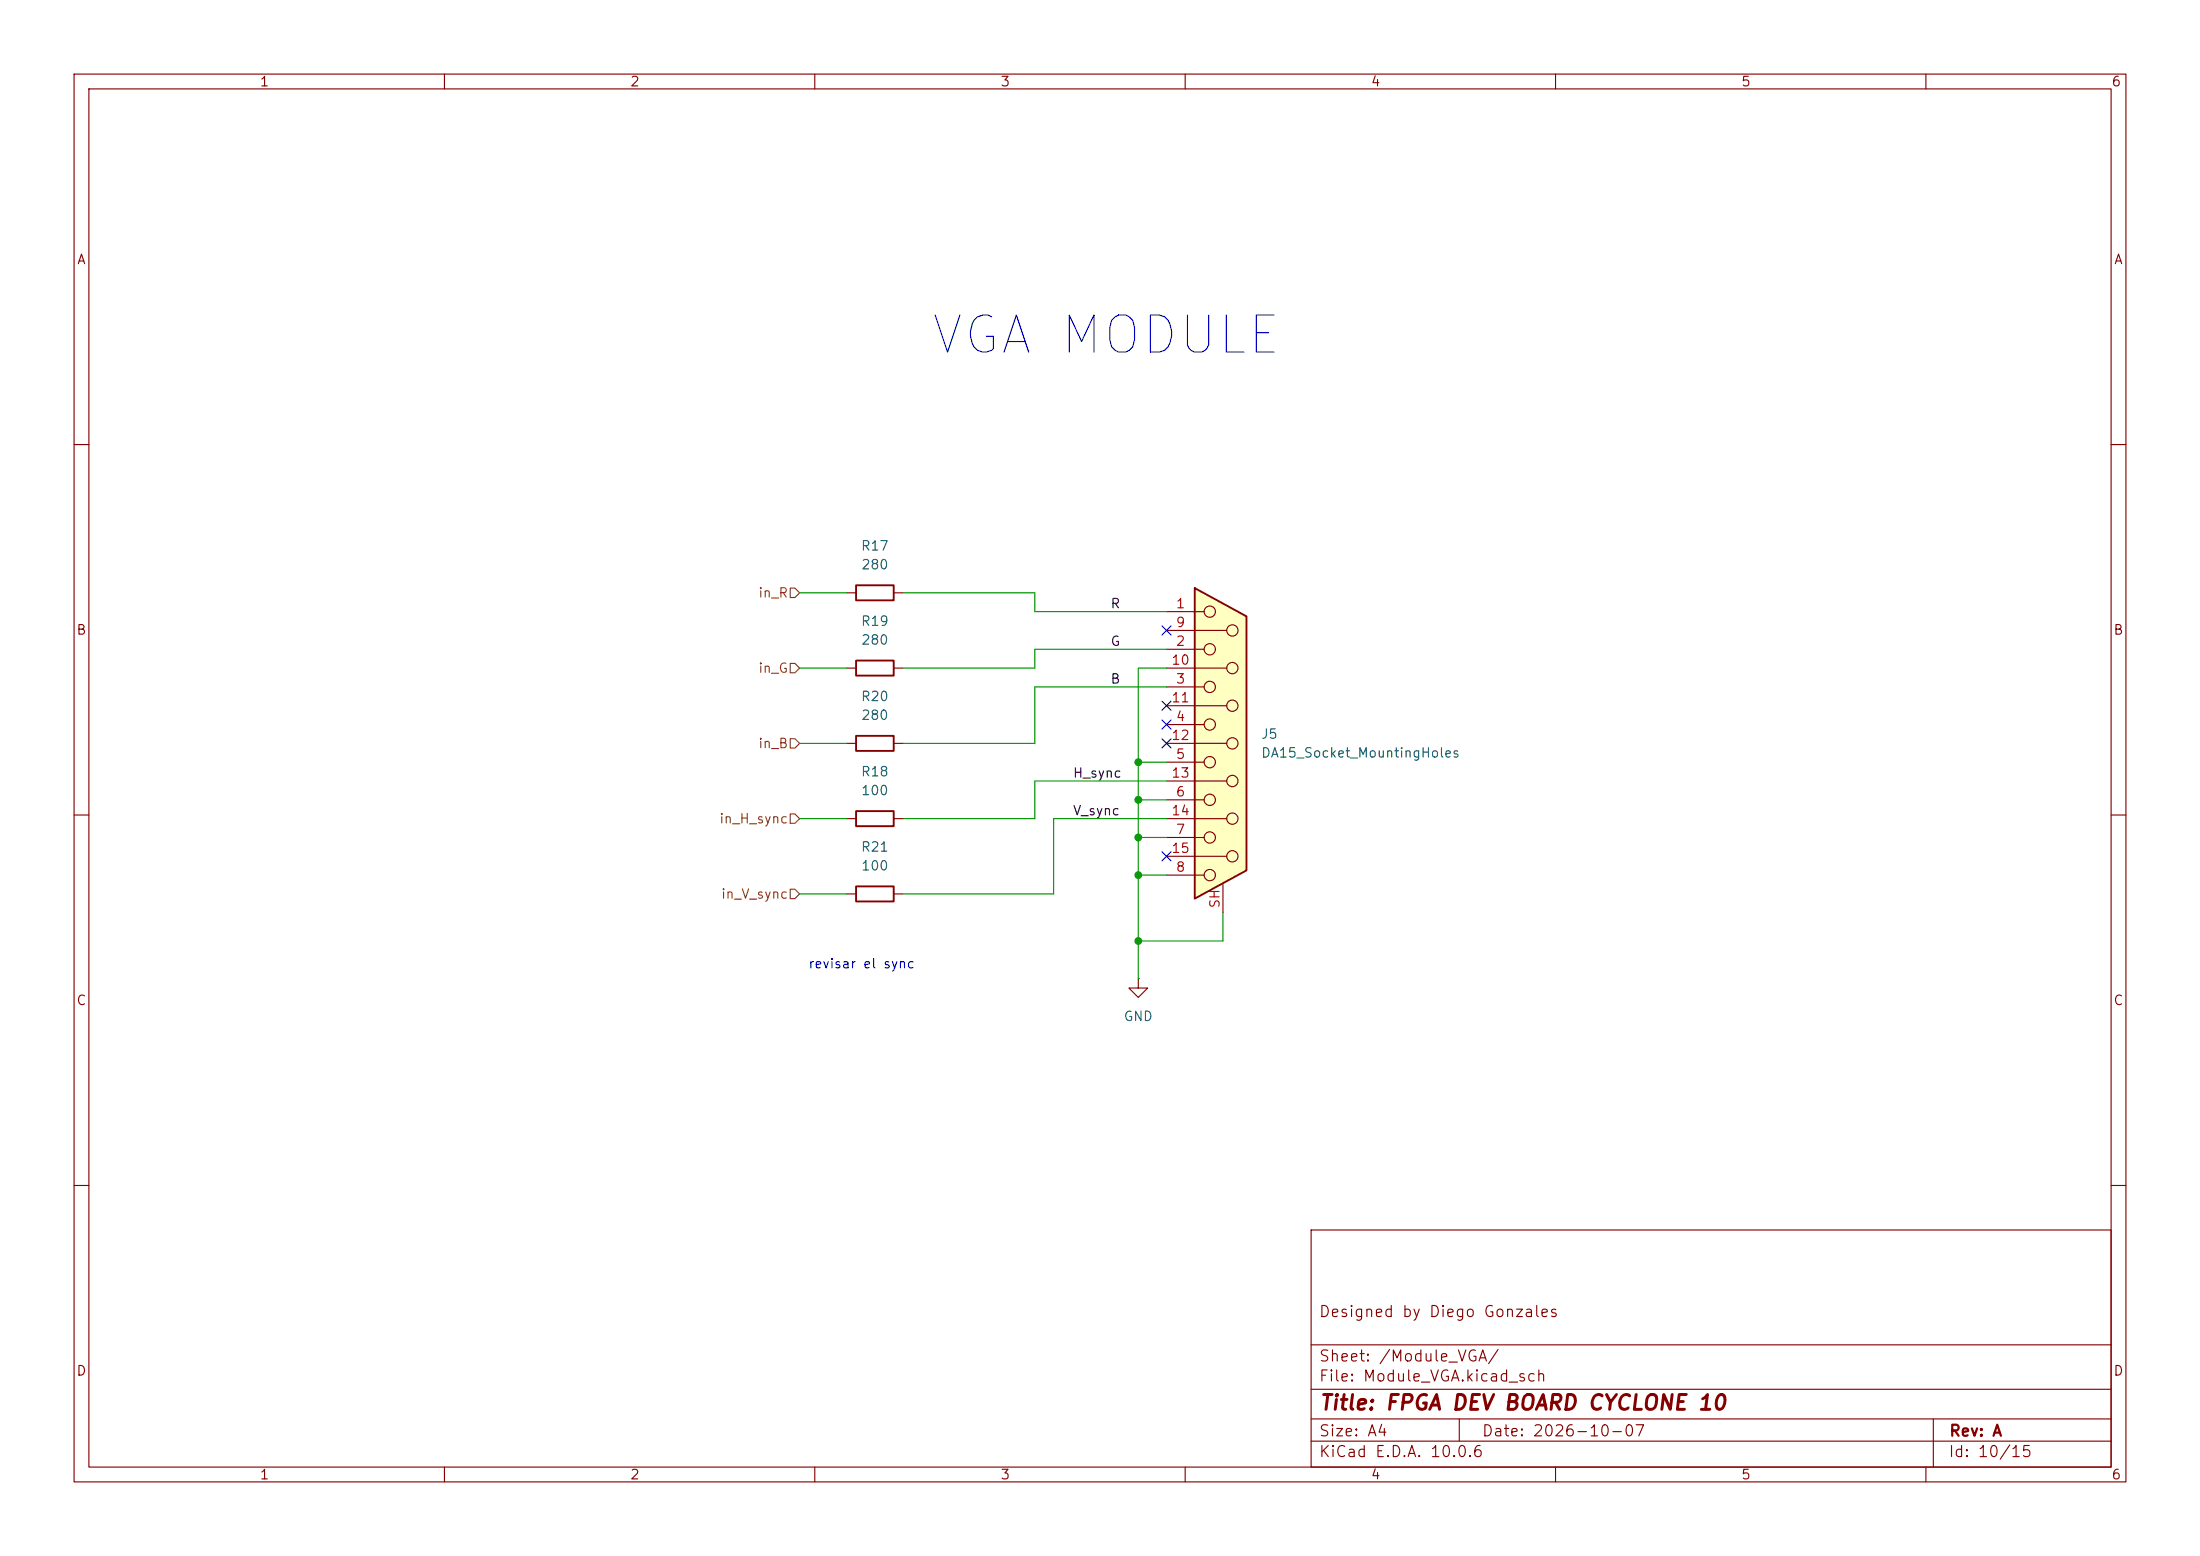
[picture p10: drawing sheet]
<svg xmlns="http://www.w3.org/2000/svg" width="297mm" height="210mm" viewBox="0 0 297 210" stroke-linecap="round" stroke-linejoin="round" font-family="sans-serif">
<g fill="none" stroke="#840000" stroke-width=".15">
<path d="M10 10h277v190h-277zM12 12h273v186h-273zM60 10v2M110 10v2M160 10v2M210 10v2M260 10v2M10 60h2M285 60h2M114.3 90.2h1.3M120.6 90.2h1.3M10 110h2"/>
<path d="M114.3 110.5h1.3M114.3 100.3h1.3M120.6 110.5h1.3M120.6 100.3h1.3M285 110h2M114.3 120.7h1.3M120.6 120.7h1.3M153.7 132.1v1.3h1.2l-1.2 1.2-1.3-1.2h1.3M153.7 132.1h.1M10 160h2M177 166h108v32h-108zM285 160h2"/>
<path d="M60 198v2M110 198v2M160 198v2M177 194.5h108M177 191.5h108M177 187.5h108M177 181.5h108M197 191.5v3M210 198v2M260 198v2M261 191.5v6.5"/>
</g>
<path d="M115.6 99.3h5v2h-5zM115.6 89.2h5v2h-5zM115.6 109.5h5v2h-5zM115.6 119.6h5v2.1h-5z" fill="none" stroke="#840000" stroke-width=".25"/>
<path d="M161.3 79.4l7 3.8v34.3l-7 3.8z" fill="#ffffc2"/>
<path d="M115.6 79h5v2h-5zM161.3 79.4l7 3.8v34.3l-7 3.8z" fill="none" stroke="#840000" stroke-width=".25"/>
<g fill="none" stroke="#840000" stroke-width=".15">
<path d="M114.3 80h1.3M120.6 80h1.3M157.5 82.6h5.1M157.5 85.1h8.1M157.5 87.6h5.1M157.5 90.2h8.1M157.5 92.7h5.1M157.5 95.3h8.1M157.5 97.8h5.1M157.5 100.3h8.1M157.5 102.9h5.1M157.5 105.4h8.1"/>
<path d="M157.5 108h5.1M157.5 110.5h8.1M157.5 113h5.1M157.5 115.6h8.1M157.5 118.1h5.1M165.1 119.4v3.8"/>
<circle cx="163.3" cy="97.8" r=".76"/>
<circle cx="163.3" cy="82.5" r=".76"/>
<circle cx="163.3" cy="87.6" r=".76"/>
<circle cx="163.3" cy="92.7" r=".76"/>
<circle cx="166.4" cy="85.1" r=".76"/>
<circle cx="166.4" cy="95.2" r=".76"/>
<circle cx="166.4" cy="90.2" r=".76"/>
<circle cx="163.3" cy="107.9" r=".76"/>
<circle cx="163.3" cy="118.1" r=".76"/>
<circle cx="163.3" cy="102.9" r=".76"/>
<circle cx="163.3" cy="113" r=".76"/>
<circle cx="166.4" cy="105.4" r=".76"/>
<circle cx="166.4" cy="100.3" r=".76"/>
<circle cx="166.4" cy="110.5" r=".76"/>
<circle cx="166.4" cy="115.6" r=".76"/>
</g>
<path d="M106.7 79.4h.6l.6 .6-.6 .6h-.6zM106.7 99.7h.6l.6 .6-.6 .7h-.6zM106.7 89.5h.6l.6 .7-.6 .6h-.6zM106.7 109.9h.6l.6 .6-.6 .6h-.6zM106.7 120h.6l.6 .7-.6 .6h-.6z" fill="none" stroke="#725600" stroke-width=".15"/>
<g fill="none" stroke="#009600" stroke-width=".15">
<path d="M107.9 90.2h6.4M107.9 80h6.4M121.9 80h17.8v2.6h17.8M157.5 90.2h-3.8v41.9M157.5 92.7h-17.8v7.6h-17.8M157.5 87.6h-17.8v2.6h-17.8M107.9 110.5h6.4M107.9 100.3h6.4M153.7 108h3.8M153.7 113h3.8M153.7 102.9h3.8M153.7 118.1h3.8"/>
<path d="M157.5 105.4h-17.8v5.1h-17.8M157.5 110.5h-15.3v10.2h-20.3M107.9 120.7h6.4M165.1 123.2v3.8h-11.4"/>
</g>
<path d="M156.9 84.5l1.2 1.2M156.9 99.7l1.2 1.2M156.9 94.6l1.2 1.3M156.9 97.2l1.2 1.2M158.1 84.5l-1.2 1.2M158.1 99.7l-1.2 1.2M158.1 94.6l-1.2 1.3M158.1 97.2l-1.2 1.2M156.9 115l1.2 1.2M158.1 115l-1.2 1.2" fill="none" stroke="#000084" stroke-width=".15"/>
<g fill="#009600" stroke="#009600" stroke-width=".14">
<circle cx="153.7" cy="127" r=".46"/>
<circle cx="153.7" cy="118.1" r=".46"/>
<circle cx="153.7" cy="113" r=".46"/>
<circle cx="153.7" cy="108" r=".46"/>
<circle cx="153.7" cy="102.9" r=".46"/>
</g>
<text font-size="5" fill="#0000c2" x="125.3" y="49">VGA MODULE</text>
<text font-size="2" fill="#840000" x="178" y="190.8">Title: FPGA DEV BOARD CYCLONE 10</text>
<g font-size="1.5" fill="#840000">
<text x="178" y="178.1">Designed by Diego Gonzales</text>
<text x="178" y="184.1">Sheet: /Module_VGA/</text>
<text x="178" y="186.8">File: Module_VGA.kicad_sch</text>
<text x="178" y="197">KiCad E.D.A. 10.0.6</text>
<text x="178" y="194.2">Size: A4</text>
<text x="200" y="194.2">Date: 2026-10-07</text>
<text x="263" y="197">Id: 10/15</text>
<text x="263" y="194.2">Rev: A</text>
</g>
<g font-size="1.3" fill="#840000">
<text x="35" y="12">1</text>
<text x="85" y="12">2</text>
<text x="135" y="12">3</text>
<text x="185" y="12">4</text>
<text x="235" y="12">5</text>
<text x="285" y="12">6</text>
<text x="10.3" y="36">A</text>
<text x="285.3" y="36">A</text>
<text x="10.2" y="86">B</text>
<text x="285.2" y="86">B</text>
<text x="10.2" y="136">C</text>
<text x="285.2" y="136">C</text>
<text x="10.2" y="186">D</text>
<text x="285.2" y="186">D</text>
<text x="35" y="200">1</text>
<text x="85" y="200">2</text>
<text x="135" y="200">3</text>
<text x="185" y="200">4</text>
<text x="235" y="200">5</text>
<text x="285" y="200">6</text>
</g>
<g font-size="1.3" fill="#006464">
<text x="116.1" y="74.6">R17</text>
<text x="116.2" y="77.2">280</text>
<text x="116.1" y="84.8">R19</text>
<text x="116.2" y="87.3">280</text>
<text x="116.1" y="94.9">R20</text>
<text x="116.2" y="97.5">280</text>
<text x="170.2" y="100">J5</text>
<text x="116.1" y="105.1">R18</text>
<text x="116.2" y="107.6">100</text>
<text x="170.2" y="102.6">DA15_Socket_MountingHoles</text>
<text x="116.1" y="115.3">R21</text>
<text x="116.2" y="117.8">100</text>
<text x="151.6" y="138.1">GND</text>
</g>
<g font-size="1.3" fill="#725600">
<text x="102.3" y="81">in_R</text>
<text x="102.3" y="91.1">in_G</text>
<text x="102.3" y="101.3">in_B</text>
<text x="97" y="111.5">in_H_sync</text>
<text x="97.3" y="121.6">in_V_sync</text>
</g>
<g font-size="1.3" fill="#0f0f0f">
<text x="149.8" y="82.4">R</text>
<text x="149.8" y="87.5">G</text>
<text x="149.8" y="92.6">B</text>
<text x="144.8" y="105.3">H_sync</text>
<text x="144.8" y="110.4">V_sync</text>
</g>
<g font-size="1.3" fill="#a90000">
<text x="158.7" y="82.4">1</text>
<text x="158.7" y="87.5">2</text>
<text x="158.7" y="85">9</text>
<text x="158" y="90">10</text>
<text x="158" y="95.1">11</text>
<text x="158.7" y="92.6">3</text>
<text x="158" y="100.2">12</text>
<text x="158.7" y="97.7">4</text>
<text x="158" y="105.3">13</text>
<text x="158.7" y="102.7">5</text>
<text x="158.7" y="107.8">6</text>
<text x="158" y="110.4">14</text>
<text x="158.7" y="112.9">7</text>
<text x="158" y="115.4">15</text>
<text x="158.7" y="118">8</text>
<text x="165" y="122.7" transform="rotate(-90 165 122.7)">SH</text>
</g>
<text font-size="1.3" fill="#0000c2" x="109" y="131">revisar el sync</text>
</svg>
